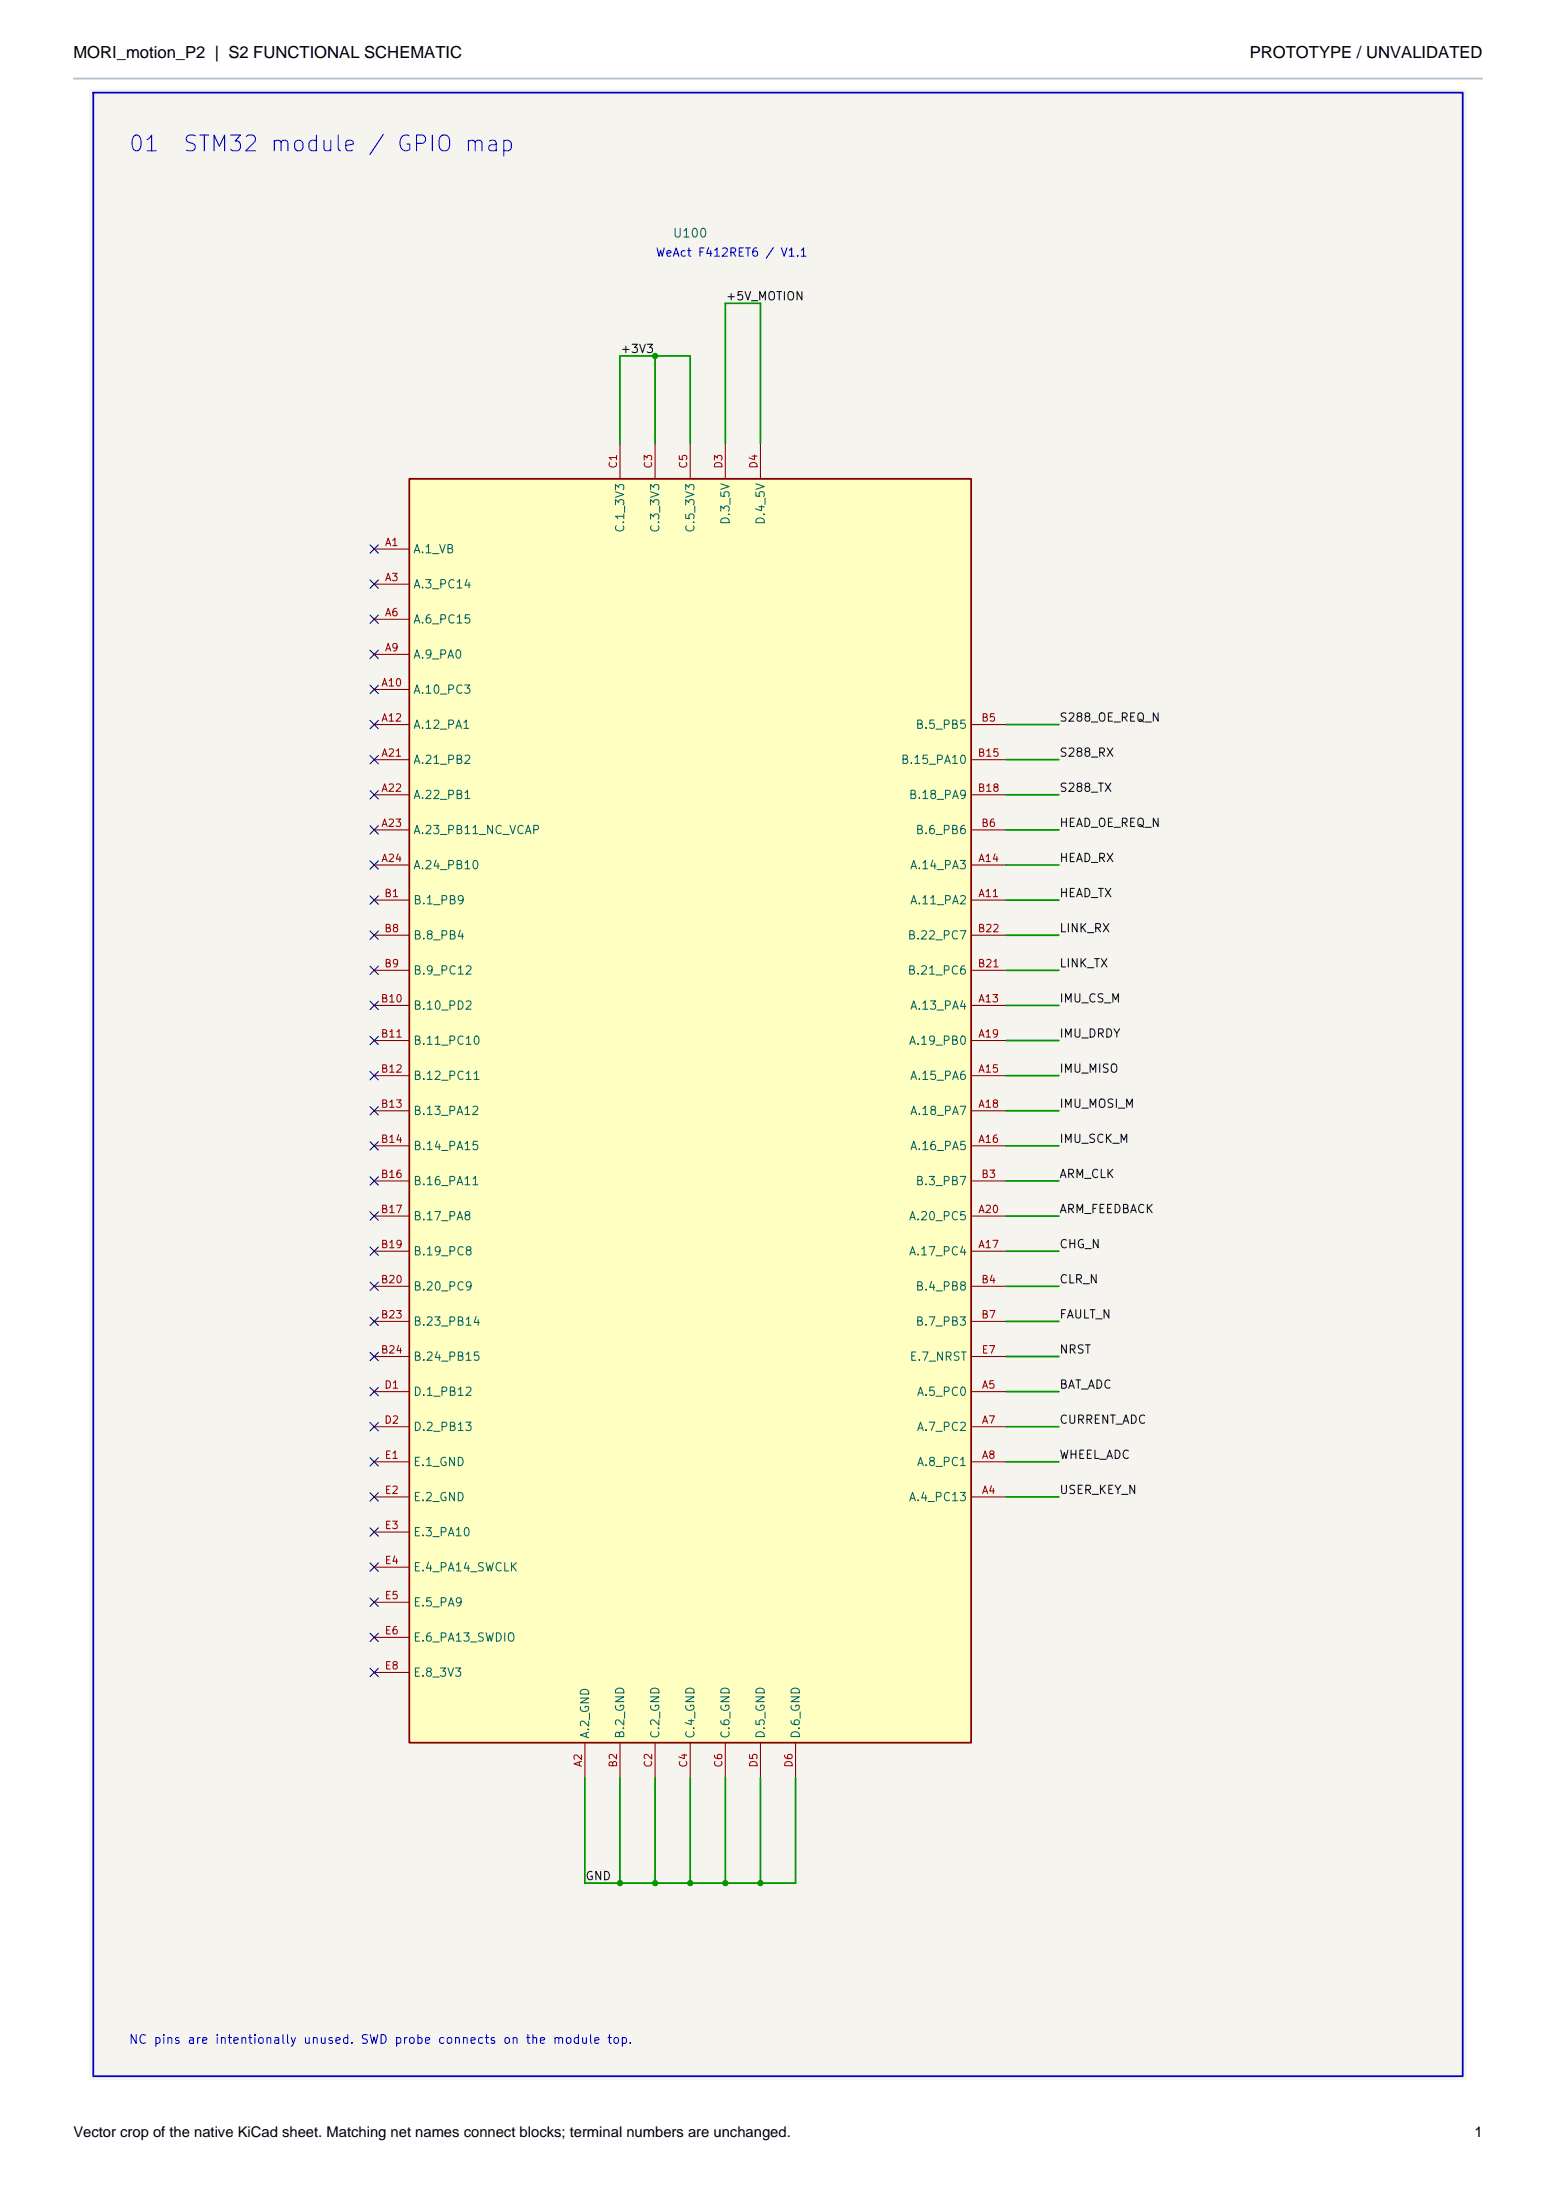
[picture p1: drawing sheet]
<svg xmlns="http://www.w3.org/2000/svg" width="297mm" height="420mm" viewBox="0 0 297 420" stroke-linecap="round" stroke-linejoin="round" font-family="sans-serif">
<path d="M17.1 16.9h262.8v380.2h-262.8z" fill="#f5f4ef" stroke="#f5f4ef" stroke-width=".19"/>
<path d="M78.1 91.4h107.3v241.3h-107.3z" fill="#ffffc2"/>
<path d="M78.1 91.4h107.3v241.3h-107.3z" fill="none" stroke="#840000" stroke-width=".34"/>
<g fill="none" stroke="#840000" stroke-width=".2">
<path d="M118.3 84.7v6.7M125 84.7v6.7M131.7 84.7v6.7M138.4 84.7v6.7M145.1 84.7v6.7M71.4 104.8h6.7M71.4 111.5h6.7M71.4 118.2h6.7M71.4 124.9h6.7M71.4 131.6h6.7M71.4 138.3h6.7M185.4 138.3h6.7"/>
<path d="M71.4 145h6.7M71.4 151.7h6.7M71.4 158.4h6.7M185.4 145h6.7M185.4 151.7h6.7M185.4 158.4h6.7M71.4 171.8h6.7M71.4 165.1h6.7M71.4 178.5h6.7M185.4 171.8h6.7M185.4 165.1h6.7M185.4 178.5h6.7"/>
<path d="M71.4 191.9h6.7M71.4 198.6h6.7M71.4 185.2h6.7M185.4 191.9h6.7M185.4 198.6h6.7M185.4 185.2h6.7M71.4 205.4h6.7M71.4 218.8h6.7M71.4 212.1h6.7M185.4 205.4h6.7M185.4 218.8h6.7M185.4 212.1h6.7"/>
<path d="M71.4 238.9h6.7M71.4 232.2h6.7M71.4 225.5h6.7M185.4 238.9h6.7M185.4 232.2h6.7M185.4 225.5h6.7M71.4 245.6h6.7M71.4 252.3h6.7M71.4 259h6.7M185.4 245.6h6.7M185.4 252.3h6.7M185.4 259h6.7"/>
<path d="M71.4 265.7h6.7M71.4 272.4h6.7M71.4 279.1h6.7M185.4 265.7h6.7M185.4 272.4h6.7M185.4 279.1h6.7M71.4 285.8h6.7M71.4 292.5h6.7M71.4 299.2h6.7M185.4 285.8h6.7M71.4 305.9h6.7M71.4 312.6h6.7"/>
<path d="M71.4 319.3h6.7M111.6 332.7v6.7M118.3 332.7v6.7M125 332.7v6.7M131.7 332.7v6.7M138.4 332.7v6.7M145.1 332.7v6.7M151.9 332.7v6.7"/>
</g>
<g fill="none" stroke="#009600" stroke-width=".34">
<path d="M125 68v16.7M118.3 84.7v-16.7h13.4v16.7M138.4 84.7v-26.8h6.7v26.8M192.1 138.3h10M192.1 145h10M192.1 151.7h10M192.1 158.4h10M192.1 165.1h10M192.1 171.8h10M192.1 178.5h10M192.1 185.2h10M192.1 191.9h10"/>
<path d="M192.1 198.6h10M192.1 218.8h10M192.1 205.4h10M192.1 212.1h10M192.1 225.5h10M192.1 232.2h10M192.1 238.9h10M192.1 245.6h10M192.1 252.3h10M192.1 259h10M192.1 279.1h10M192.1 272.4h10"/>
<path d="M192.1 265.7h10M192.1 285.8h10M111.6 339.4v20.1h40.3v-20.1M118.3 339.4v20.1M125 339.4v20.1M131.7 339.4v20.1M138.4 339.4v20.1M145.1 339.4v20.1"/>
</g>
<g fill="none" stroke="#000084" stroke-width=".2">
<path d="M70.6 104l1.6 1.6M70.6 110.7l1.6 1.6M70.6 117.4l1.6 1.6M72.2 104l-1.6 1.6M72.2 110.7l-1.6 1.6M72.2 117.4l-1.6 1.6M70.6 124.1l1.6 1.6M70.6 130.8l1.6 1.6M70.6 137.5l1.6 1.6M72.2 124.1l-1.6 1.6M72.2 130.8l-1.6 1.6M72.2 137.5l-1.6 1.6"/>
<path d="M70.6 144.2l1.6 1.6M70.6 150.9l1.6 1.6M70.6 157.6l1.6 1.6M72.2 144.2l-1.6 1.6M72.2 150.9l-1.6 1.6M72.2 157.6l-1.6 1.6M70.6 164.3l1.6 1.6M70.6 171l1.6 1.6M70.6 177.7l1.6 1.6M72.2 164.3l-1.6 1.6M72.2 171l-1.6 1.6M72.2 177.7l-1.6 1.6"/>
<path d="M70.6 191.1l1.6 1.7M70.6 197.8l1.6 1.7M70.6 184.4l1.6 1.6M72.2 191.1l-1.6 1.7M72.2 197.8l-1.6 1.7M72.2 184.4l-1.6 1.6M70.6 218l1.6 1.6M70.6 204.5l1.6 1.7M70.6 211.2l1.6 1.7M72.2 218l-1.6 1.6M72.2 204.5l-1.6 1.7M72.2 211.2l-1.6 1.7"/>
<path d="M70.6 238.1l1.6 1.6M70.6 231.4l1.6 1.6M70.6 224.7l1.6 1.6M72.2 238.1l-1.6 1.6M72.2 231.4l-1.6 1.6M72.2 224.7l-1.6 1.6M70.6 244.8l1.6 1.6M70.6 251.5l1.6 1.6M70.6 258.2l1.6 1.6M72.2 244.8l-1.6 1.6M72.2 251.5l-1.6 1.6M72.2 258.2l-1.6 1.6"/>
<path d="M70.6 278.3l1.6 1.6M70.6 271.6l1.6 1.6M70.6 264.9l1.6 1.6M72.2 278.3l-1.6 1.6M72.2 271.6l-1.6 1.6M72.2 264.9l-1.6 1.6M70.6 298.4l1.6 1.6M70.6 291.7l1.6 1.6M70.6 285l1.6 1.6M72.2 298.4l-1.6 1.6M72.2 291.7l-1.6 1.6M72.2 285l-1.6 1.6"/>
<path d="M70.6 318.5l1.6 1.6M70.6 311.8l1.6 1.6M70.6 305.1l1.6 1.6M72.2 318.5l-1.6 1.6M72.2 311.8l-1.6 1.6M72.2 305.1l-1.6 1.6"/>
</g>
<path d="M17.8 17.7h261.4v378.7h-261.4z" fill="none" stroke="#0000c2" stroke-width=".34"/>
<g fill="#009600" stroke="#009600" stroke-width=".19">
<circle cx="118.3" cy="359.5" r=".5"/>
<circle cx="125" cy="359.5" r=".5"/>
<circle cx="131.7" cy="359.5" r=".5"/>
<circle cx="138.4" cy="359.5" r=".5"/>
<circle cx="145.1" cy="359.5" r=".5"/>
<circle cx="125" cy="68" r=".5"/>
</g>
<path d="M14 15h269" fill="none" stroke="#b3bfcc" stroke-width=".35"/>
<g font-size="3.2">
<text x="14" y="11">MORI_motion_P2 | S2 FUNCTIONAL SCHEMATIC</text>
<text x="238.5" y="11">PROTOTYPE / UNVALIDATED</text>
</g>
<g font-size="3" fill="#0000c2">
<text x="24.3" y="29.7">01</text>
<text x="34.7" y="29.7">STM32 module / GPIO map</text>
</g>
<g font-size="2.8">
<text x="14" y="408">Vector crop of the native KiCad sheet. Matching net names connect blocks; terminal numbers are unchanged.</text>
<text x="281.4" y="408">1</text>
</g>
<text font-size="1.7" fill="#006464" x="128.3" y="45.8">U100</text>
<text font-size="1.7" fill="#0000c2" x="24.5" y="390.6">NC pins are intentionally unused. SWD probe connects on the module top.</text>
<text font-size="1.6" fill="#0000c2" x="125" y="49.4">WeAct F412RET6 / V1.1</text>
<g font-size="1.6" fill="#0f0f0f">
<text x="138.4" y="57.7">+5V_MOTION</text>
<text x="118.3" y="67.8">+3V3</text>
<text x="202.1" y="138.2">S288_OE_REQ_N</text>
<text x="202.1" y="144.9">S288_RX</text>
<text x="202.1" y="151.6">S288_TX</text>
<text x="202.1" y="158.3">HEAD_OE_REQ_N</text>
<text x="202.1" y="165">HEAD_RX</text>
<text x="202.1" y="171.7">HEAD_TX</text>
<text x="202.1" y="178.4">LINK_RX</text>
<text x="202.1" y="185.1">LINK_TX</text>
<text x="202.1" y="191.8">IMU_CS_M</text>
<text x="202.1" y="198.5">IMU_DRDY</text>
<text x="202.1" y="205.2">IMU_MISO</text>
<text x="202.1" y="211.9">IMU_MOSI_M</text>
<text x="202.1" y="218.6">IMU_SCK_M</text>
<text x="202.1" y="225.3">ARM_CLK</text>
<text x="202.1" y="232">ARM_FEEDBACK</text>
<text x="202.1" y="238.7">CHG_N</text>
<text x="202.1" y="245.4">CLR_N</text>
<text x="202.1" y="252.1">FAULT_N</text>
<text x="202.1" y="258.8">NRST</text>
<text x="202.1" y="265.5">BAT_ADC</text>
<text x="202.1" y="272.2">CURRENT_ADC</text>
<text x="202.1" y="278.9">WHEEL_ADC</text>
<text x="202.1" y="285.6">USER_KEY_N</text>
<text x="111.6" y="359.3">GND</text>
</g>
<g font-size="1.6" fill="#006464">
<text x="119.5" y="101.8" transform="rotate(-90 119.5 101.8)">C.1_3V3</text>
<text x="126.2" y="101.8" transform="rotate(-90 126.2 101.8)">C.3_3V3</text>
<text x="133" y="101.8" transform="rotate(-90 133 101.8)">C.5_3V3</text>
<text x="139.7" y="100.3" transform="rotate(-90 139.7 100.3)">D.3_5V</text>
<text x="146.4" y="100.3" transform="rotate(-90 146.4 100.3)">D.4_5V</text>
<text x="78.8" y="106">A.1_VB</text>
<text x="78.8" y="112.7">A.3_PC14</text>
<text x="78.8" y="119.4">A.6_PC15</text>
<text x="78.8" y="126.1">A.9_PA0</text>
<text x="78.8" y="132.8">A.10_PC3</text>
<text x="78.8" y="139.5">A.12_PA1</text>
<text x="174.6" y="139.5">B.5_PB5</text>
<text x="78.8" y="146.2">A.21_PB2</text>
<text x="171.8" y="146.2">B.15_PA10</text>
<text x="78.8" y="152.9">A.22_PB1</text>
<text x="173.3" y="152.9">B.18_PA9</text>
<text x="78.8" y="159.6">A.23_PB11_NC_VCAP</text>
<text x="174.6" y="159.6">B.6_PB6</text>
<text x="78.8" y="166.3">A.24_PB10</text>
<text x="173.6" y="166.3">A.14_PA3</text>
<text x="78.8" y="173">B.1_PB9</text>
<text x="173.6" y="173">A.11_PA2</text>
<text x="78.8" y="179.7">B.8_PB4</text>
<text x="173.1" y="179.7">B.22_PC7</text>
<text x="78.8" y="186.5">B.9_PC12</text>
<text x="173.1" y="186.5">B.21_PC6</text>
<text x="78.8" y="193.2">B.10_PD2</text>
<text x="173.6" y="193.2">A.13_PA4</text>
<text x="78.8" y="199.9">B.11_PC10</text>
<text x="173.3" y="199.9">A.19_PB0</text>
<text x="78.8" y="206.6">B.12_PC11</text>
<text x="173.6" y="206.6">A.15_PA6</text>
<text x="78.8" y="213.3">B.13_PA12</text>
<text x="173.6" y="213.3">A.18_PA7</text>
<text x="78.8" y="220">B.14_PA15</text>
<text x="173.6" y="220">A.16_PA5</text>
<text x="78.8" y="226.7">B.16_PA11</text>
<text x="174.6" y="226.7">B.3_PB7</text>
<text x="78.8" y="233.4">B.17_PA8</text>
<text x="173.3" y="233.4">A.20_PC5</text>
<text x="78.8" y="240.1">B.19_PC8</text>
<text x="173.3" y="240.1">A.17_PC4</text>
<text x="78.8" y="246.8">B.20_PC9</text>
<text x="174.6" y="246.8">B.4_PB8</text>
<text x="78.8" y="253.5">B.23_PB14</text>
<text x="174.6" y="253.5">B.7_PB3</text>
<text x="78.8" y="260.2">B.24_PB15</text>
<text x="173.5" y="260.2">E.7_NRST</text>
<text x="78.8" y="266.9">D.1_PB12</text>
<text x="174.9" y="266.9">A.5_PC0</text>
<text x="78.8" y="273.6">D.2_PB13</text>
<text x="174.9" y="273.6">A.7_PC2</text>
<text x="78.8" y="280.3">E.1_GND</text>
<text x="174.9" y="280.3">A.8_PC1</text>
<text x="78.8" y="287">E.2_GND</text>
<text x="173.3" y="287">A.4_PC13</text>
<text x="78.8" y="293.7">E.3_PA10</text>
<text x="78.8" y="300.4">E.4_PA14_SWCLK</text>
<text x="78.8" y="307.1">E.5_PA9</text>
<text x="78.8" y="313.8">E.6_PA13_SWDIO</text>
<text x="78.8" y="320.5">E.8_3V3</text>
<text x="112.8" y="332.1" transform="rotate(-90 112.8 332.1)">A.2_GND</text>
<text x="119.5" y="332.1" transform="rotate(-90 119.5 332.1)">B.2_GND</text>
<text x="126.2" y="332.1" transform="rotate(-90 126.2 332.1)">C.2_GND</text>
<text x="133" y="332.1" transform="rotate(-90 133 332.1)">C.4_GND</text>
<text x="139.7" y="332.1" transform="rotate(-90 139.7 332.1)">C.6_GND</text>
<text x="146.4" y="332.1" transform="rotate(-90 146.4 332.1)">D.5_GND</text>
<text x="153.1" y="332.1" transform="rotate(-90 153.1 332.1)">D.6_GND</text>
</g>
<g font-size="1.4" fill="#a90000">
<text x="118.1" y="89.6" transform="rotate(-90 118.1 89.6)">C1</text>
<text x="124.8" y="89.6" transform="rotate(-90 124.8 89.6)">C3</text>
<text x="131.5" y="89.6" transform="rotate(-90 131.5 89.6)">C5</text>
<text x="138.2" y="89.6" transform="rotate(-90 138.2 89.6)">D3</text>
<text x="144.9" y="89.6" transform="rotate(-90 144.9 89.6)">D4</text>
<text x="73.3" y="104.6">A1</text>
<text x="73.3" y="111.3">A3</text>
<text x="73.3" y="118">A6</text>
<text x="73.3" y="124.7">A9</text>
<text x="72.7" y="131.4">A10</text>
<text x="72.7" y="138.1">A12</text>
<text x="187.2" y="138.1">B5</text>
<text x="72.7" y="144.8">A21</text>
<text x="186.5" y="144.8">B15</text>
<text x="72.7" y="151.5">A22</text>
<text x="186.5" y="151.5">B18</text>
<text x="72.7" y="158.2">A23</text>
<text x="187.2" y="158.2">B6</text>
<text x="72.7" y="164.9">A24</text>
<text x="186.6" y="164.9">A14</text>
<text x="73.2" y="171.6">B1</text>
<text x="186.6" y="171.6">A11</text>
<text x="73.2" y="178.3">B8</text>
<text x="186.5" y="178.3">B22</text>
<text x="73.2" y="185">B9</text>
<text x="186.5" y="185">B21</text>
<text x="72.6" y="191.7">B10</text>
<text x="186.6" y="191.7">A13</text>
<text x="72.6" y="198.4">B11</text>
<text x="186.6" y="198.4">A19</text>
<text x="72.6" y="205.1">B12</text>
<text x="186.6" y="205.1">A15</text>
<text x="72.6" y="211.8">B13</text>
<text x="186.6" y="211.8">A18</text>
<text x="72.6" y="218.5">B14</text>
<text x="186.6" y="218.5">A16</text>
<text x="72.6" y="225.2">B16</text>
<text x="187.2" y="225.2">B3</text>
<text x="72.6" y="231.9">B17</text>
<text x="186.6" y="231.9">A20</text>
<text x="72.6" y="238.6">B19</text>
<text x="186.6" y="238.6">A17</text>
<text x="72.6" y="245.3">B20</text>
<text x="187.2" y="245.3">B4</text>
<text x="72.6" y="252">B23</text>
<text x="187.2" y="252">B7</text>
<text x="72.6" y="258.7">B24</text>
<text x="187.2" y="258.7">E7</text>
<text x="73.2" y="265.4">D1</text>
<text x="187.3" y="265.4">A5</text>
<text x="73.2" y="272.2">D2</text>
<text x="187.3" y="272.2">A7</text>
<text x="73.3" y="278.9">E1</text>
<text x="187.3" y="278.9">A8</text>
<text x="73.3" y="285.6">E2</text>
<text x="187.3" y="285.6">A4</text>
<text x="73.3" y="292.3">E3</text>
<text x="73.3" y="299">E4</text>
<text x="73.3" y="305.7">E5</text>
<text x="73.3" y="312.4">E6</text>
<text x="73.3" y="319.1">E8</text>
<text x="111.4" y="337.5" transform="rotate(-90 111.4 337.5)">A2</text>
<text x="118.1" y="337.6" transform="rotate(-90 118.1 337.6)">B2</text>
<text x="124.8" y="337.6" transform="rotate(-90 124.8 337.6)">C2</text>
<text x="131.5" y="337.6" transform="rotate(-90 131.5 337.6)">C4</text>
<text x="138.2" y="337.6" transform="rotate(-90 138.2 337.6)">C6</text>
<text x="144.9" y="337.6" transform="rotate(-90 144.9 337.6)">D5</text>
<text x="151.6" y="337.6" transform="rotate(-90 151.6 337.6)">D6</text>
</g>
</svg>
